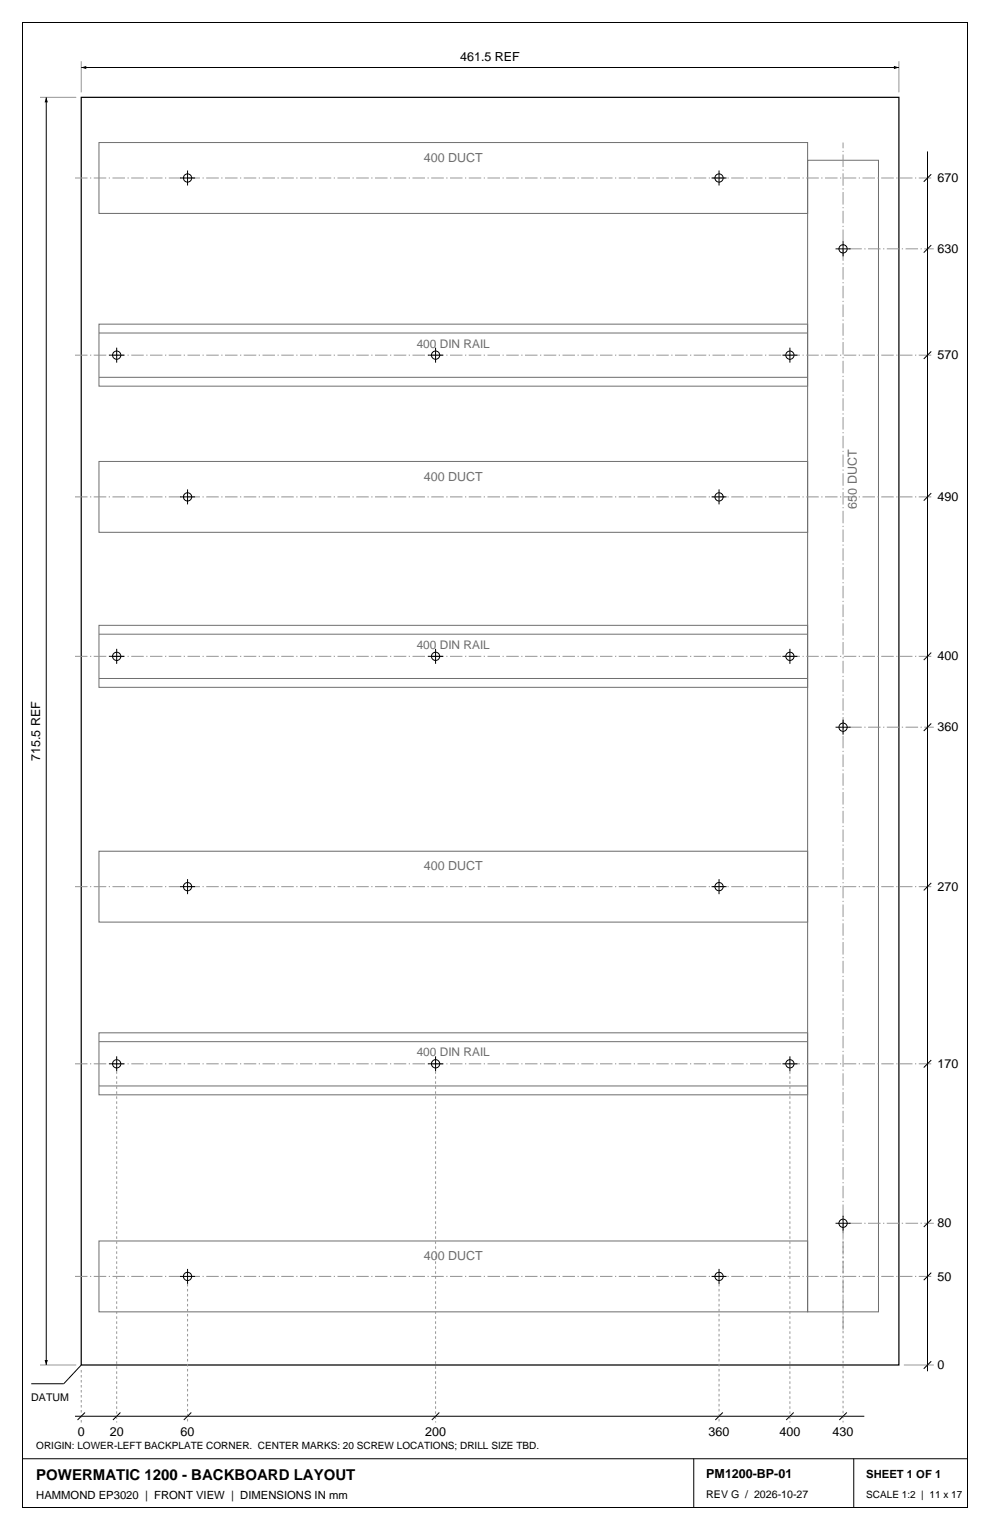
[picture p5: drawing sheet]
<svg xmlns="http://www.w3.org/2000/svg" width="279mm" height="432mm" viewBox="0 0 279 432" stroke-linecap="round" stroke-linejoin="round" font-family="sans-serif">
<g fill="none" stroke="#000" stroke-width=".28">
<path d="M6.3 6.3h266.7v419.1h-266.7zM22.9 19.1h230.8M13.1 27.5v357.7M50.8 50.2h4.2M52.9 48.1v4.3M200.8 50.2h4.2M202.9 48.1v4.3M261.8 42.7v344.3M262.8 49.2l-2.1 2.1M235.8 70.2h4.2M237.9 68.1v4.3M262.8 69.2l-2.1 2.1"/>
<path d="M32.9 98.1v4.2M122.9 98.1v4.2M222.9 98.1v4.2M262.8 99.2l-2.1 2.1M30.8 100.2h4.2M120.8 100.2h4.2M220.8 100.2h4.2M52.9 138.1v4.2M202.9 138.1v4.2M262.8 139.2l-2.1 2.1M50.8 140.2h4.2M200.8 140.2h4.2"/>
<path d="M30.8 185.2h4.2M32.9 183.1v4.3M120.8 185.2h4.2M122.9 183.1v4.3M220.8 185.2h4.2M222.9 183.1v4.3M262.8 184.2l-2.1 2.1M235.8 205.2h4.2M237.9 203.1v4.3M262.8 204.2l-2.1 2.1M50.8 250.2h4.2M52.9 248.1v4.2"/>
<path d="M200.8 250.2h4.2M202.9 248.1v4.2M262.8 249.2l-2.1 2.1M32.9 298.1v4.2M122.9 298.1v4.2M222.9 298.1v4.2M262.8 299.2l-2.1 2.1M30.8 300.2h4.2M120.8 300.2h4.2M220.8 300.2h4.2M52.9 358.1v4.3M202.9 358.1v4.3"/>
<path d="M235.8 345.2h4.2M237.9 343.1v4.3M262.8 359.2l-2.1 2.1M262.8 344.2l-2.1 2.1M50.8 360.2h4.2M200.8 360.2h4.2M21.2 399.7h222.7M22.9 385.2l-4.9 5.3h-9.2M24 398.6l-2.1 2.2M34 398.6l-2.1 2.2M54 398.6l-2.1 2.2M124 398.6l-2.1 2.2"/>
<path d="M204 398.6l-2.1 2.2M224 398.6l-2.1 2.2M239 398.6l-2.1 2.2M262.8 384.2l-2.1 2.1M6.3 411.7h266.7M195.8 411.7v13.7M240.9 411.7v13.7"/>
<circle cx="52.9" cy="50.2" r="1.16"/>
<circle cx="202.9" cy="50.2" r="1.16"/>
<circle cx="237.9" cy="70.2" r="1.16"/>
<circle cx="32.9" cy="100.2" r="1.16"/>
<circle cx="122.9" cy="100.2" r="1.16"/>
<circle cx="222.9" cy="100.2" r="1.16"/>
<circle cx="52.9" cy="140.2" r="1.16"/>
<circle cx="202.9" cy="140.2" r="1.16"/>
<circle cx="32.9" cy="185.2" r="1.16"/>
<circle cx="122.9" cy="185.2" r="1.16"/>
<circle cx="222.9" cy="185.2" r="1.16"/>
<circle cx="237.9" cy="205.2" r="1.16"/>
<circle cx="52.9" cy="250.2" r="1.16"/>
<circle cx="202.9" cy="250.2" r="1.16"/>
<circle cx="32.9" cy="300.2" r="1.16"/>
<circle cx="122.9" cy="300.2" r="1.16"/>
<circle cx="222.9" cy="300.2" r="1.16"/>
<circle cx="237.9" cy="345.2" r="1.16"/>
<circle cx="52.9" cy="360.2" r="1.16"/>
<circle cx="202.9" cy="360.2" r="1.16"/>
</g>
<path d="M22.9 27.5h230.8v357.7h-230.8z" fill="none" stroke="#000" stroke-width=".35"/>
<g fill="none" stroke="#6e6e6e" stroke-width=".28">
<path d="M27.9 40.2h200v20h-200zM227.9 45.2h20v325h-20zM27.9 91.5h200v17.5h-200zM27.9 94h200M27.9 106.5h200M27.9 130.2h200v20h-200zM27.9 176.5h200v17.5h-200zM27.9 179h200M27.9 191.5h200M27.9 240.2h200v20h-200zM27.9 291.5h200v17.5h-200zM27.9 294h200"/>
<path d="M27.9 306.5h200M27.9 350.2h200v20h-200z"/>
</g>
<path d="M21.2 50.2h242.3M239.7 70.2h23.8M21.2 100.2h242.3M21.2 140.2h242.3M21.2 185.2h242.3M239.7 205.2h23.8M21.2 250.2h242.3M21.2 300.2h242.3M239.7 345.2h23.8M21.2 360.2h242.3M237.9 375.2v-335" fill="none" stroke="#949494" stroke-width=".28" stroke-dasharray="3.5 .7 .4 .7" stroke-linecap="butt"/>
<path d="M22.9 17.3v8.8M253.7 17.3v8.8M11.3 27.5h10.2M11.3 385.2h10.2M255.1 385.2h8.4" fill="none" stroke="#949494" stroke-width=".28"/>
<path d="M32.9 302.3v99.2M122.9 302.3v99.2M222.9 302.3v99.2M237.9 347.4v54.1M52.9 362.4v39.1M202.9 362.4v39.1M22.9 386.6v14.9" fill="none" stroke="#949494" stroke-width=".28" stroke-dasharray=".7 .7" stroke-linecap="butt"/>
<path d="M22.9 19.1l1.4-.5v.9zM252.3 18.6l1.4 .5-1.4 .4zM13.1 27.5l.4 1.4h-.9zM12.6 383.8h.9l-.4 1.4z" fill="#000"/>
<text font-size="4.2" x="10.2" y="417.7">POWERMATIC 1200 - BACKBOARD LAYOUT</text>
<g font-size="3.5">
<text x="129.9" y="17.3">461.5 REF</text>
<text x="264.6" y="51.4">670</text>
<text x="264.6" y="71.4">630</text>
<text x="264.6" y="101.4">570</text>
<text x="264.6" y="141.4">490</text>
<text x="264.6" y="186.4">400</text>
<text x="264.6" y="206.4">360</text>
<text x="11.3" y="214.8" transform="rotate(-90 11.3 214.8)">715.5 REF</text>
<text x="264.6" y="251.4">270</text>
<text x="264.6" y="301.4">170</text>
<text x="264.6" y="346.4">80</text>
<text x="264.6" y="361.4">50</text>
<text x="264.6" y="386.4">0</text>
<text x="21.9" y="405.3">0</text>
<text x="31" y="405.3">20</text>
<text x="51" y="405.3">60</text>
<text x="120" y="405.3">200</text>
<text x="200" y="405.3">360</text>
<text x="220" y="405.3">400</text>
<text x="235" y="405.3">430</text>
<text x="199.3" y="417">PM1200-BP-01</text>
</g>
<g font-size="3.5" fill="#6e6e6e">
<text x="119.6" y="45.6">400 DUCT</text>
<text x="119.6" y="135.6">400 DUCT</text>
<text x="241.8" y="143.6" transform="rotate(-90 241.8 143.6)">650 DUCT</text>
<text x="119.6" y="245.6">400 DUCT</text>
<text x="119.6" y="355.6">400 DUCT</text>
</g>
<g font-size="3.4" fill="#6e6e6e">
<text x="117.6" y="98.1">400 DIN RAIL</text>
<text x="117.6" y="183.1">400 DIN RAIL</text>
<text x="117.6" y="298.1">400 DIN RAIL</text>
</g>
<g font-size="3.2">
<text x="244.5" y="417">SHEET 1 OF 1</text>
<text x="10.2" y="423">HAMMOND EP3020 | FRONT VIEW | DIMENSIONS IN mm</text>
</g>
<g font-size="3">
<text x="8.8" y="395.5">DATUM</text>
<text x="199.3" y="422.6">REV G / 2026-10-27</text>
</g>
<g font-size="2.8">
<text x="10.2" y="408.9">ORIGIN: LOWER-LEFT BACKPLATE CORNER. CENTER MARKS: 20 SCREW LOCATIONS; DRILL SIZE TBD.</text>
<text x="244.5" y="422.6">SCALE 1:2 | 11 x 17</text>
</g>
</svg>
